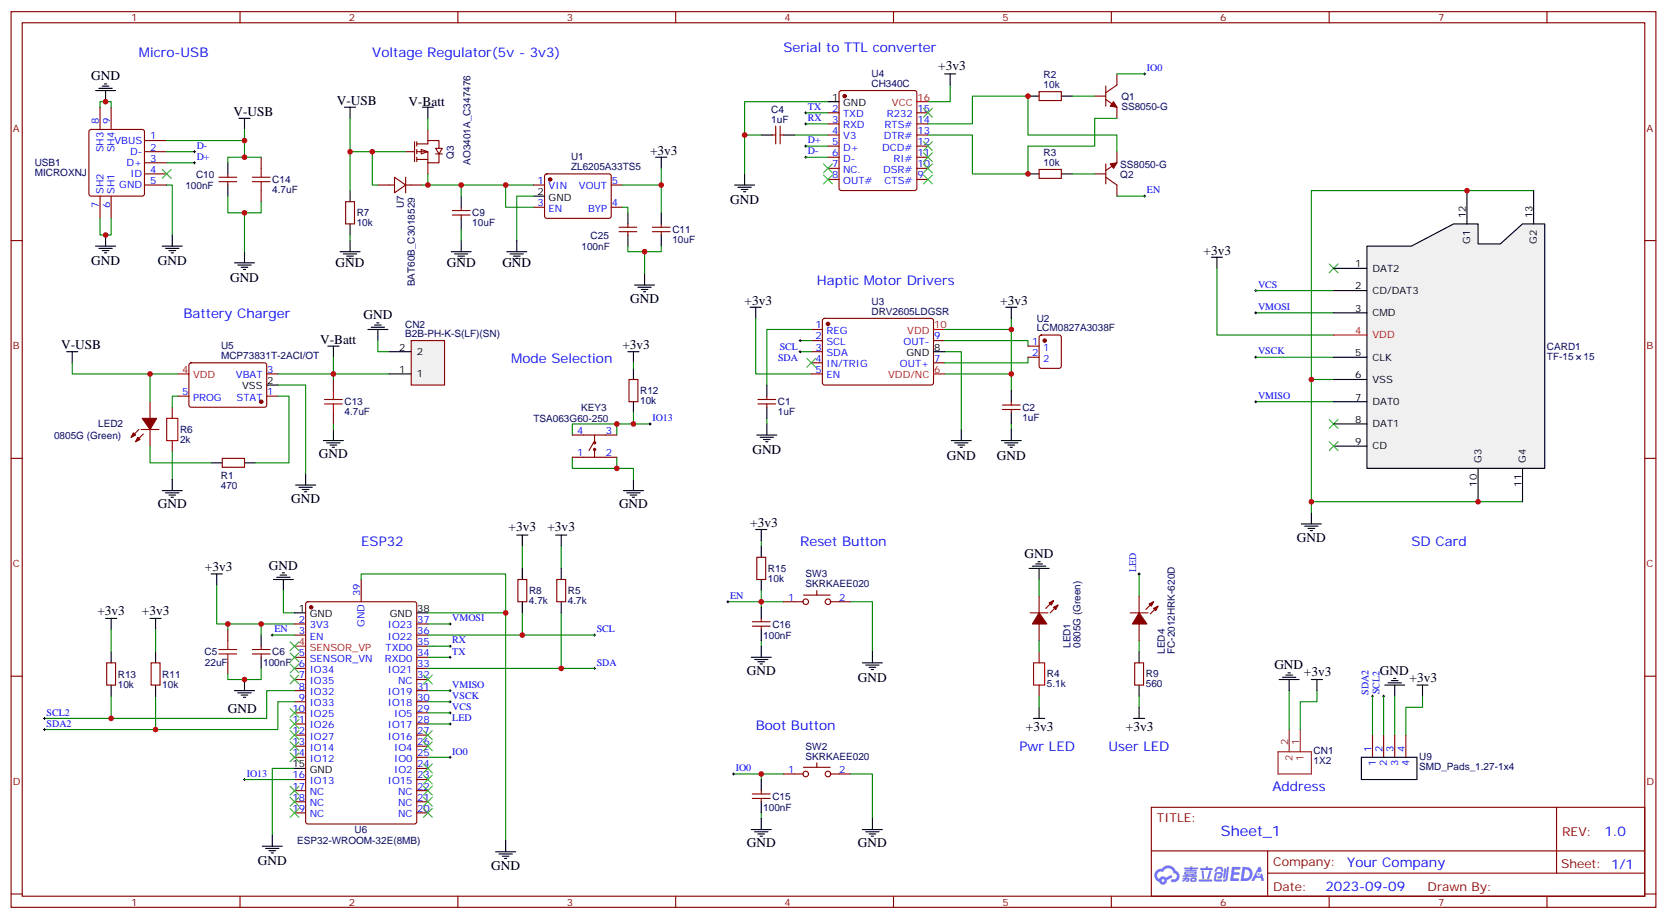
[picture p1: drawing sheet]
# EasyEDA schematic schematic.json
TITLE: Sheet_1; REV: 1.0; Date: 2023-09-09; Sheet: 1/1; Company: Your Company

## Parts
C1  1uF  [C0402]
C2  1uF  [C0402]
C4  1uF  [C0402]
C5  22uF  [C0402]
C6  100nF  [C0402]
C9  10uF  [C0402]
C10  100nF  [C0402]
C11  10uF  [C0402]
C13  4.7uF  [C0402]
C14  4.7uF  [C0402]
C15  100nF  [C0402]
C16  100nF  [C0402]
C25  100nF  [C0402]
CARD1  TF-15×15  [TF-SMD_TF-15-15]
CN1  1X2  [1X2-SMT-EXT]
CN2  B2B-PH-K-S(LF)(SN)  [CONN-TH_B2B-PH-K-S]
KEY3  TSA063G60-250  [KEY-SMD_4P-L6.1-W6.1-P4.50-LS9.0]
LED1  0805G (Green)  [LED0805-R-RD]
LED2  0805G (Green)  [LED0805-R-RD]
LED4  FC-2012HRK-620D  [LED0805-R-RD]
Q1  SS8050-G  [SOT-23-3_L2.9-W1.3-P1.90-LS2.4-BR]
Q2  SS8050-G  [SOT-23-3_L2.9-W1.3-P1.90-LS2.4-BR]
Q3  AO3401A_C347476  [SOT-23_L2.9-W1.3-P1.90-LS2.4-BR]
R1  470Ω  [R0402]
R2  10kΩ  [R0402]
R3  10kΩ  [R0402]
R4  5.1kΩ  [R0603]
R5  4.7kΩ  [R0402]
R6  2kΩ  [R0402]
R7  10kΩ  [R0402]
R8  4.7kΩ  [R0402]
R9  560Ω  [R0402]
R11  10kΩ  [R0402]
R12  10kΩ  [R0402]
R13  10kΩ  [R0402]
R15  10kΩ  [R0402]
SW2  SKRKAEE020  [SW-SMD_L3.9-W3.0-P4.45]
SW3  SKRKAEE020  [SW-SMD_L3.9-W3.0-P4.45]
U1  ZL6205A33TS5  [TSOT-23-5_L2.9-W1.6-P0.95-LS2.8-BR]
U2  LCM0827A3038F  [VIBRATIONMOTOR-TH_LCM0827A3038F]
U3  DRV2605LDGSR  [VSSOP-10_L3.0-W3.0-P0.50-LS4.9-BL]
U4  CH340C  [SOP-16_L10.0-W3.9-P1.27-LS6.0-BL]
U5  MCP73831T-2ACI/OT  [SOT-23-5_L3.0-W1.7-P0.95-LS2.8-BL]
U6  ESP32-WROOM-32E(8MB)  [WIFI-SMD_ESP32-WROOM-32E]
U7  BAT60B_C3018529  [SOD-323_L1.7-W1.3-LS2.6-RD-1]
U9  SMD_Pads_1.27-1x4  [SMD_PADS_1.27-1X4]
USB1  MICROXNJ  [MICRO-USB-SMD_MICROXNJ]

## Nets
+3v3: C2.2 C5.2 C6.2 C11.2 CARD1.4(VDD) CN1.1 R4.2 R5.2 R8.2 R9.1 R11.1 R12.1 R13.1 R15.1 U1.5(VOUT) U3.5(EN) U3.6(VDD/NC) U3.10(VDD) U4.16(VCC) U6.2(3V3) U9.4
GND: C1.1 C2.1 C4.2 C5.1 C6.1 C9.1 C10.1 C11.1 C13.1 C14.1 C15.1 C16.1 C25.1 CARD1.6(VSS) CARD1.10(G3) CARD1.11(G4) CARD1.12(G1) CARD1.13(G2) CN1.2 CN2.2 KEY3.1 KEY3.2 LED1.2(K) R6.1 R7.2 SW2.2 SW3.2 U1.2(GND) U3.8(GND) U4.1(GND) U5.2(VSS) U6.1(GND) U6.15(GND) U6.38(GND) U6.39(GND) U9.3 USB1.5(GND) USB1.6(SH1) USB1.7(SH2) USB1.8(SH3) USB1.9(SH4)
D+: U4.5(D+) USB1.3(D+)
D-: U4.6(D-) USB1.2(D-)
EN: C16.2 Q2.3(C) R15.2 SW3.1 U6.3(EN)
IO0: C15.2 Q1.3(C) SW2.1 U6.25(IO0)
IO13: KEY3.3 KEY3.4 R12.2 U6.16(IO13)
LED: LED4.2(-) U6.28(IO17)
RX: U4.3(RXD) U6.35(TXD0)
SCL: R8.1 U3.2(SCL) U6.36(IO22)
SCL2: R13.2 U6.8(IO32) U9.2
SDA: R5.1 U3.3(SDA) U6.33(IO21)
SDA2: R11.2 U6.9(IO33) U9.1
TX: U4.2(TXD) U6.34(RXD0)
V-Batt: C13.2 CN2.1 Q3.3(D) U5.3(VBAT)
V-USB: C10.2 C14.2 LED2.1(A) Q3.1(G) R7.1 U5.4(VDD) U7.2(A) USB1.1(VBUS)
VCS: CARD1.2(CD/DAT3) U6.29(IO5)
VMISO: CARD1.7(DAT0) U6.31(IO19)
VMOSI: CARD1.3(CMD) U6.37(IO23)
VSCK: CARD1.5(CLK) U6.30(IO18)
C9_2: C9.2 Q3.2(S) U1.1(VIN) U1.3(EN) U7.1(K)
LED2_2: LED2.2(K) R1.2
LED4_1: LED4.1(+) R9.2
R2_1: Q1.1(B) R2.1
R3_1: Q2.1(B) R3.1
R4_1: LED1.1(A) R4.1
U1_4: C25.2 U1.4(BYP)
U3_1: C1.2 U3.1(REG)
U3_7: U2.2 U3.7(OUT+)
U3_9: U2.1 U3.9(OUT-)
U4_4: C4.1 U4.4(V3)
U4_13: Q1.2(E) R3.2 U4.13(DTR#)
U4_14: Q2.2(E) R2.2 U4.14(RTS#)
U5_1: R1.1 U5.1(STAT)
U5_5: R6.2 U5.5(PROG)

Not connected (* = marked no-connect by the designer): CARD1 1(DAT2)* 8(DAT1)* 9(CD)*; U3 4(IN/TRIG)*; U4 7(NC.)* 8(OUT#)* 9(CTS#)* 10(DSR#)* 11(RI#)* 12(DCD#)* 15(R232)*; U6 4(SENSOR_VP)* 5(SENSOR_VN)* 6(IO34)* 7(IO35)* 10(IO25)* 11(IO26)* 12(IO27)* 13(IO14)* 14(IO12)* 17(NC)* 18(NC)* 19(NC)* 20(NC)* 21(NC)* 22(NC)* 23(IO15)* 24(IO2)* 26(IO4)* 27(IO16)* 32(NC)*; USB1 4(ID)*

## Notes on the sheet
- Serial to TTL converter
- Micro-USB
- Voltage Regulator(5v - 3v3)
- Haptic Motor Drivers
- Battery Charger
- Mode Selection
- ESP32
- Reset Button
- SD Card
- Boot Button
- Pwr LED
- User LED
- Address

# EasyEDA board pcb.json

Outline 53.35 x 37.75 mm; copper layers: TopLayer, Inner1, Inner2, BottomLayer. Coordinates in mm from the lower left corner of the outline.
Outline path: 0,36.74 0,1 arc(0.29,0.29) 1,0 52.34,0 arc(53.05,0.29) 53.34,1 53.33,20.15 arc(53.04,20.86) 52.33,21.15 51.6,21.17 arc(50.89,21.47) 50.6,22.17 50.61,32.31 arc(50.91,33.02) 51.61,33.31 52.35,33.3 arc(53.06,33.59) 53.35,34.3 53.34,36.74 arc(53.05,37.45) 52.34,37.74 32.89,37.75 arc(32.19,37.46) 31.89,36.75 31.89,31.95 arc(31.59,31.25) 30.89,30.95 14.03,30.95 arc(13.32,31.25) 13.03,31.95 13.03,36.75 arc(12.74,37.46) 12.03,37.75 1,37.74 arc(0.29,37.45) 0,36.74

## Design rules (mm)
Default: track 0.254, clearance 0.152, via 0.61, via hole 0.305

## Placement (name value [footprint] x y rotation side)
C1  1uF  [C0402]  6.15 25.93 0 top
C2  1uF  [C0402]  6.15 24.54 180 top
C4  1uF  [C0402]  39.98 18.67 180 top
C5  22uF  [C0402]  10.83 33.68 180 top
C6  100nF  [C0402]  10.83 32.26 180 top
C9  10uF  [C0402]  44.42 13.94 90 top
C10  100nF  [C0402]  45.01 10.19 180 top
C11  10uF  [C0402]  48.84 18.01 90 top
C13  4.7uF  [C0402]  49.83 7.75 90 top
C14  4.7uF  [C0402]  45.01 11.51 180 top
C15  100nF  [C0402]  32.41 3.4 90 top
C16  100nF  [C0402]  20.9 3.43 90 top
C25  100nF  [C0402]  50.8 17.93 270 top
CARD1  TF-15×15  [TF-SMD_TF-15-15]  42.44 28.55 0 top
CN1  1X2  [1X2-SMT-EXT]  2.72 13.28 90 top
CN2  B2B-PH-K-S(LF)(SN)  [CONN-TH_B2B-PH-K-S]  48.54 3.48 180 top
KEY3  TSA063G60-250  [KEY-SMD_4P-L6.1-W6.1-P4.50-LS9.0]  6.11 5.12 180 top
LED1  0805G (Green)  [LED0805-R-RD]  15.49 7.77 0 top
LED2  0805G (Green)  [LED0805-R-RD]  49.07 11.07 180 top
LED4  FC-2012HRK-620D  [LED0805-R-RD]  23.22 7.77 0 top
Q1  SS8050-G  [SOT-23-3_L2.9-W1.3-P1.90-LS2.4-BR]  33.45 9.17 180 top
Q2  SS8050-G  [SOT-23-3_L2.9-W1.3-P1.90-LS2.4-BR]  29.67 7.47 0 top
Q3  AO3401A_C347476  [SOT-23_L2.9-W1.3-P1.90-LS2.4-BR]  46.89 14.12 90 top
R1  470Ω  [R0402]  51.18 7.65 90 top
R2  10kΩ  [R0402]  30.35 9.96 180 top
R3  10kΩ  [R0402]  33.07 6.68 0 top
R4  5.1kΩ  [R0603]  18.47 7.8 90 top
R5  4.7kΩ  [R0402]  33.35 22.99 270 top
R6  2kΩ  [R0402]  44.68 7.7 270 top
R7  10kΩ  [R0402]  50.85 14.05 270 top
R8  4.7kΩ  [R0402]  33.38 26.82 270 top
R9  560Ω  [R0402]  26.06 7.75 270 top
R11  10kΩ  [R0402]  11.53 19.15 90 top
R12  10kΩ  [R0402]  10.02 5.17 90 top
R13  10kΩ  [R0402]  11.56 21.31 270 top
R15  10kΩ  [R0402]  22.81 3.38 90 top
SW2  SKRKAEE020  [SW-SMD_L3.9-W3.0-P4.45]  28.19 3.4 180 top
SW3  SKRKAEE020  [SW-SMD_L3.9-W3.0-P4.45]  16.64 3.5 180 top
U1  ZL6205A33TS5  [TSOT-23-5_L2.9-W1.6-P0.95-LS2.8-BR]  46.08 17.81 180 top
U2  LCM0827A3038F  [VIBRATIONMOTOR-TH_LCM0827A3038F]  6.12 36.17 0 top
U3  DRV2605LDGSR  [VSSOP-10_L3.0-W3.0-P0.50-LS4.9-BL]  6.05 28.47 90 top
U4  CH340C  [SOP-16_L10.0-W3.9-P1.27-LS6.0-BL]  39.37 12.85 270 top
U5  MCP73831T-2ACI/OT  [SOT-23-5_L3.0-W1.7-P0.95-LS2.8-BL]  47.22 8.05 90 top
U6  ESP32-WROOM-32E(8MB)  [WIFI-SMD_ESP32-WROOM-32E]  22.48 20.78 270 top
U7  BAT60B_C3018529  [SOD-323_L1.7-W1.3-LS2.6-RD-1]  49.43 14.1 90 top
U9  SMD_Pads_1.27-1x4  [SMD_PADS_1.27-1X4]  1.73 21.87 180 top
USB1  MICROXNJ  [MICRO-USB-SMD_MICROXNJ]  38.96 3.71 0 top

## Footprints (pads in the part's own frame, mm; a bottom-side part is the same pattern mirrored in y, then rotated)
1X2-SMT-EXT
  rect 1.27x3.81 smd: 1(-1.27,0) 2(1.27,0)
C0402
  rect 0.79x0.54 smd: 1(-0.545,0) 2(0.545,0)
CONN-TH_B2B-PH-K-S
  oval 1.6x1.6 hole 0.9: 1(1,0) 2(-1,0)
KEY-SMD_4P-L6.1-W6.1-P4.50-LS9.0
  rect 1.9x1.3 smd: 1(-4.2,2.25) 2(4.2,2.25) 3(-4.2,-2.25) 4(4.2,-2.25)
LED0805-R-RD
  rect 1x1.399 smd: 1(1.05,0) 2(-1.05,0)
MICRO-USB-SMD_MICROXNJ
  rect 0.4x1.6 smd: 1(-1.3,1.596) 2(-0.65,1.596) 3(0,1.596) 4(0.65,1.596) 5(1.3,1.596)
  oval 1.3x1.3 hole 0.7: 6(2.425,1.074) 9(-2.425,1.074)
  oval 1.3x1.8 hole 0.7x1.1: 7(3.625,-1.596) 8(-3.625,-1.596)
R0402
  rect 0.566x0.54 smd: 1(-0.433,0) 2(0.433,0)
R0603
  rect 0.806x0.864 smd: 1(-0.753,0) 2(0.753,0)
SMD_PADS_1.27-1X4
  rect 2x0.8 smd: 1(0,0) 2(0,1.27) 3(0,2.54) 4(0,3.81)
SOD-323_L1.7-W1.3-LS2.6-RD-1
  rect 0.83x0.63 smd: 1(-1.14,0) 2(1.14,0)
SOP-16_L10.0-W3.9-P1.27-LS6.0-BL
  oval 0.56x1.745 smd: 1(-4.445,-2.873) 2(-3.175,-2.873) 3(-1.905,-2.873) 4(-0.635,-2.873) 5(0.635,-2.873) 6(1.905,-2.873) 7(3.175,-2.873) 8(4.445,-2.873) 9(4.445,2.873) 10(3.175,2.873) 11(1.905,2.873) 12(0.635,2.873) 13(-0.635,2.873) 14(-1.905,2.873) 15(-3.175,2.873) 16(-4.445,2.873)
SOT-23-3_L2.9-W1.3-P1.90-LS2.4-BR
  rect 1.25x0.7 smd: 1(1,-0.95) 2(1,0.95) 3(-1,0)
SOT-23-5_L3.0-W1.7-P0.95-LS2.8-BL
  rect 0.49x1.157 smd: 1(-0.95,-1.154) 2(0,-1.154) 3(0.95,-1.154)
  rect 0.49x1.175 smd: 4(0.95,1.154) 5(-0.95,1.154)
SOT-23_L2.9-W1.3-P1.90-LS2.4-BR
  rect 1x0.8 smd: 1(1.15,-0.95) 2(1.15,0.95) 3(-1.15,0)
SW-SMD_L3.9-W3.0-P4.45
  rect 1.23x1.36 smd: 1(-2.185,0) 2(2.185,0)
TF-SMD_TF-15-15
  round 1.1 hole 1.1 unplated: (5.601,3.25) (5.601,-4.75)
  rect 1.6x0.701 smd: 1(-5.252,2.45) 2(-5.252,1.35) 3(-5.252,0.25) 4(-5.252,-0.85) 5(-5.252,-1.95) 6(-5.252,-3.05) 7(-5.252,-4.15) 8(-5.252,-5.25) 9(-5.252,-6.35)
  rect 1.6x1.8 smd: 10(-4.399,-8)
  rect 2.4x1.6 smd: 11(5.252,-7.6) 12(5.252,8)
  rect 1.399x1.801 smd: 13(-4.398,7.15)
TSOT-23-5_L2.9-W1.6-P0.95-LS2.8-BR
  rect 1.1x0.7 smd: 1(1.294,-0.951) 2(1.294,-0.001) 3(1.294,0.951) 4(-1.294,0.951) 5(-1.294,-0.949)
VIBRATIONMOTOR-TH_LCM0827A3038F
  oval 1.6x1.6 hole 0.9: 1(-1.27,0) 2(1.27,0)
VSSOP-10_L3.0-W3.0-P0.50-LS4.9-BL
  rect 0.3x1.3 smd: 1(-1,-2.35) 2(-0.5,-2.35) 3(0,-2.35) 4(0.5,-2.35) 5(1,-2.35) 6(1,2.35) 7(0.5,2.35) 8(0,2.35) 9(-0.5,2.35) 10(-1,2.35)
WIFI-SMD_ESP32-WROOM-32E
  rect 0.95x2.1 smd: 1(-9.002,-9) 2(-7.732,-9) 3(-6.463,-9) 4(-5.192,-9) 5(-3.922,-9) 6(-2.652,-9) 7(-1.383,-9) 8(-0.113,-9) 9(1.157,-9) 10(2.428,-9) 11(3.697,-9) 12(4.968,-9) 13(6.237,-9) 14(7.508,-9) 25(7.508,9) 26(6.237,9) 27(4.968,9) 28(3.697,9) 29(2.428,9) 30(1.157,9) 31(-0.113,9) 32(-1.383,9) 33(-2.652,9) 34(-3.922,9) 35(-5.192,9) 36(-6.463,9) 37(-7.732,9) 38(-9.002,9)
  rect 2.1x0.95 smd: 15(9.002,-5.715) 16(9.002,-4.445) 17(9.002,-3.175) 18(9.002,-1.905) 19(9.002,-0.635) 20(9.002,0.635) 21(9.002,1.905) 22(9.002,3.175) 23(9.002,4.445) 24(9.002,5.715)
  rect 0.9x0.9 smd: 39(-2.722,-0.1) 39(-2.722,-1.5) 39(-2.722,-2.9) 39(-1.322,-0.1) 39(-1.322,-1.5) 39(-1.322,-2.9) 39(0.079,-0.1) 39(0.079,-1.5) 39(0.079,-2.9)

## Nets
As in the schematic, except:
+3V3: C2.2 C5.2 C6.2 C11.2 CARD1.4 CN1.1 R4.2 R5.2 R8.2 R9.1 R11.1 R12.1 R13.1 R15.1 U1.5 U3.5 U3.6 U3.10 U4.16 U6.2 U9.4
V-BATT: C13.2 CN2.1 Q3.3 U5.3

Pads without a net: CARD1 1 8 9; U3 4; U4 7 8 9 10 11 12 15; U6 4 5 6 7 10 11 12 13 14 17 18 19 20 21 22 23 24 26 27 32; USB1 4

## Via types
v1: diameter 0.61, hole 0.305, TopLayer to BottomLayer, 80 vias

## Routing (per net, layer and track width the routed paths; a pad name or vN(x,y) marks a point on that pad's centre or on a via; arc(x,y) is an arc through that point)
+3V3: length 46.3
  TopLayer w0.305: R5.2 v1(33.35,21.51) ; R8.2 33.38,25.35 v1(33.38,25.35) ; U3.5 8.41,29.49 v1(8.41,30.15) ; U3.10 5.37,27.47 5.77,27.86 5.77,28.98 5.27,29.47 3.7,29.47 ; U3.6 3.68,29.49 v1(3.68,30.15) ; 13.48,28.51 12.51,28.51 10.29,30.73 C6.2
  TopLayer w0.381: R4.2 18.48,8.53 v1(19.71,8.53) ; CARD1.4 38.09,27.7 38.94,28.55 v1(38.94,29.82) ; U9.4 v1(3.35,18.06) ; U3.10 3.7,25.16 4.32,24.54 C2.2 ; R13.1 v1(11.56,22.81) ; R9.1 v1(26.06,9.32) ; 33.35,26.34 33.4,26.29 ; C6.2 C5.2 10.29,33.68 v1(10.29,34.72) ; R12.1 v1(11.12,4.74) ; CN1.1 v1(5.26,12.01) ; R15.1 v1(22.81,1.63) ; R11.1 v1(11.53,17.73) ; v1(48.84,19.63) C11.2 47.57,18.55 U1.5 47.16,18.75 45.92,19.99 v1(45.16,19.99) 44.32,19.99 43.66,19.33 43.66,17.93 43.03,17.3 U4.16
GND: length 91.2
  TopLayer w0.254: LED1.2 14.33,7.89 ; U6.39 v1(22.38,22.81) U6.39 v1(21.67,23.5) U6.39 v1(20.27,23.5) U6.39 v1(19.58,22.8) U6.39 ; U6.39 v1(22.38,21.4) U6.39 v1(21.66,20.7) U6.39 ; U6.39 v1(21.67,22.1) U6.39 v1(20.27,22.1) U6.39 ; U6.39 v1(20.98,21.38) 20.98,22.1 v1(20.98,22.78) 20.98,23.5 ; U6.39 v1(20.29,20.7) U6.39 v1(19.58,21.39) U6.39 ; v1(50.8,12.7) 50.8,13.56 R7.2
  TopLayer w0.381: v1(3.38,19.28) 1.73,19.28 U9.3 ; C16.1 v1(20.9,1.6) ; U4.1 37.72,17.3 38.3,16.71 v1(38.3,16.31) ; CARD1.12 45.97,34.82 v1(43.38,34.82) 39.9,34.82 39.03,35.7 38.05,35.7 ; 48.84,17.46 49.59,17.46 49.78,17.65 49.78,18.29 49.97,18.48 C25.1 50.8,19.56 v1(50.77,19.58) ; 16.76,11.78 16.76,12.09 16.36,12.5 v1(15.72,12.5) ; 49.83,7.2 49.64,7.2 48.79,8.05 U5.2 ; C10.1 C14.1 ; 38.04,20.55 38.04,21.15 39.04,22.15 v1(43.61,22.15) 46.5,22.15 CARD1.11 ; C13.1 v1(49.83,6.12) ; CARD1.6 38.1,25.5 40.54,27.94 v1(40.54,28.45) ; v1(11.38,34.75) C5.1 C6.1 11.38,30.99 12.59,29.78 13.48,29.78 ; v1(29.84,29.77) 31.47,29.77 U6.38 ; SW2.2 v1(27.23,3.4) ; LED1.2 14.39,7.82 v1(12.73,7.82) ; USB1.5 40.26,5.78 40.21,5.83 v1(40.21,8.69) ; R6.1 45.26,8.13 45.42,7.98 v1(45.82,7.98) ; v1(38.3,18.67) C4.2 ; KEY3.2 1.76,3.03 v1(1.76,4.15) ; U3.8 v1(5.05,28.47) ; v1(11.69,2.85) 10.33,2.85 KEY3.1 ; v1(13.36,3.5) SW3.2 ; v1(45.85,17.81) 45.85,17.81 U1.2 ; v1(7.9,24.54) C2.1 ; 44.42,13.4 44.46,13.4 v1(45.26,12.6) 45.26,11.8 45.55,11.51 ; CN1.2 v1(5.28,14.55) ; C1.1 v1(4.44,25.93) ; C15.1 v1(32.41,1.63)
C9_2: length 15.1
  TopLayer w0.254: Q3.2 45.94,15.5 44.78,16.66 44.78,16.86 46.01,16.86 46.48,17.32 46.48,18.34 46.07,18.76 44.78,18.76 ; Q3.2 44.76,15.27 44.42,14.94 C9.2 ; Q3.2 45.49,14.83 v1(45.49,14.38) ; U7.1 v1(49.43,13.97)
  BottomLayer w0.254: v1(45.49,14.38) 45.77,14.1 49.3,14.1 v1(49.43,13.97)
D+: length 8.4
  TopLayer w0.381: USB1.3 38.96,10.54 37.29,12.22 U4.5
D-: length 7.1
  TopLayer w0.381: USB1.2 38.31,10.25 37.62,10.95 U4.6
EN: length 40.2
  TopLayer w0.254: v1(17.04,5.74) 17.04,3.99 17.53,3.5 SW3.1 19.29,3.97 C16.2 21.07,3.81 R15.2 23.55,3.81 25.22,5.49 28.12,5.49 28.67,6.03 Q2.3 ; U6.3 v1(15.29,27.24)
  BottomLayer w0.254: v1(17.04,5.74) 17.04,25.49 v1(15.29,27.24)
IO0: length 16.5
  TopLayer w0.254: C15.2 33.77,3.95 34.45,4.63 34.45,9.17 ; v1(33.32,13.69) 32.9,13.27 U6.25 ; SW2.1 30.92,3.95 32.41,3.95 ; Q1.3 34.47,9.19 v1(34.47,10.36)
  BottomLayer w0.254: v1(33.32,13.69) 33.99,13.69 34.47,13.21 v1(34.47,10.36)
IO13: length 21.2
  TopLayer w0.254: R12.2 10.31,5.89 KEY3.3 KEY3.4
  TopLayer w0.381: U6.16 18.03,10.59 17.07,9.63 11.43,9.63 10.31,8.51 KEY3.3
LED: length 21.8
  TopLayer w0.254: v1(33.58,17.09) 31.49,17.09 U6.28
  TopLayer w0.381: LED4.2 22.15,7.79 v1(22.15,9.42)
  BottomLayer w0.254: v1(22.15,9.42) 22.07,9.5 22.07,15.06 24.1,17.09 v1(33.58,17.09)
LED2_2: length 3.4
  TopLayer w0.381: R1.2 51.18,10.02 LED2.2
LED4_1: length 2
  TopLayer w0.381: 26.06,7.31 24.72,7.31 LED4.1
R2_1: length 1.7
  TopLayer w0.254: Q1.1 30.95,10.12 R2.1
R3_1: length 2
  TopLayer w0.254: Q2.1 30.83,6.68 R3.1
R4_1: length 2.2
  TopLayer w0.381: LED1.1 17.74,7.77 R4.1
RX: length 25.1
  TopLayer w0.254: 31.48,25.97 30.72,25.97 29.13,24.38 29.13,12.04 30.02,11.15 32.97,11.15 35.03,13.21 35.03,14.05 35.74,14.76 U4.3
SCL: length 49.5
  TopLayer w0.254: v1(24.59,14.43) 22.15,14.43 v1(16.15,20.42) ; U6.36 31.51,27.2
  TopLayer w0.305: v1(10.49,27.43) 9.95,27.97 8.39,27.97 ; v1(34.37,27.28) 34.34,27.25 R8.1 ; 31.48,27.24 33.38,27.25
  BottomLayer w0.254: v1(16.15,20.42) 10.49,26.09 v1(10.49,27.43) ; v1(34.37,27.28) 34.95,27.28 36.07,26.16 36.07,16.79 33.71,14.43 v1(24.59,14.43)
SCL2: length 14.5
  TopLayer w0.254: v1(9.86,18.59) 7.21,18.59 5.03,20.78 2.59,20.78 2.41,20.6 U9.2 ; v1(10.31,20.45) 10.74,20.88 R13.2 11.57,20.89 U6.8
  BottomLayer w0.254: v1(10.31,20.45) 10.31,19.79 9.86,19.33 v1(9.86,18.59)
SDA: length 46.2
  TopLayer w0.254: v1(15.82,21.92) 15.82,21.79 16.43,21.18 22.33,15.29 v1(24.61,15.29)
  TopLayer w0.305: U6.33 31.49,23.42 R5.1 v1(33.35,24.41) ; v1(10.52,29.01) 9.98,28.47 U3.3
  BottomLayer w0.254: v1(10.52,29.01) 10.85,29.01 11.25,28.6 11.25,26.49 v1(15.82,21.92) ; v1(24.61,15.29) 33.32,15.29 35.23,17.2 35.23,23.34 34.16,24.41 v1(33.35,24.41)
SDA2: length 12.7
  TopLayer w0.254: U6.9 13.44,19.58 R11.2 7.52,19.58 5.44,21.67 2.59,21.67 2.39,21.87 U9.1
TX: length 22.8
  TopLayer w0.254: U4.2 35.99,16.03 34.39,14.43 34.39,13.51 32.64,11.76 30.4,11.76 29.84,12.32 29.84,24.05 30.49,24.7 31.48,24.7
U1_4: length 4.4
  TopLayer w0.254: U1.4 47.92,16.31 50.16,16.31 50.8,16.94 C25.2
U3_1: length 2.9
  TopLayer w0.254: 6.69,25.93 6.69,26.94 7.23,27.47 8.39,27.47
U3_7: length 12
  TopLayer w0.305: U3.7 2.8,28.97 2.51,29.26 2.51,30.48 2.84,30.81 5.71,30.81 6.32,31.42 6.32,35.28 7.21,36.17 U2.2
U3_9: length 13.2
  TopLayer w0.305: 3.7,27.97 2.53,27.97 1.98,28.52 1.98,30.71 2.67,31.39 5.46,31.39 5.79,31.72 5.79,35.23 U2.1
U4_4: length 8.2
  TopLayer w0.254: U4.4 38.73,13.49 40.52,15.28 C4.1
U4_13: length 16.4
  TopLayer w0.254: U4.13 41.22,13.49 v1(39.47,11.73) ; v1(33.53,5.71) 33.53,6.66 R3.2 33.5,7.17 Q1.2
  BottomLayer w0.381: v1(33.53,5.71) 33.93,5.31 35.08,5.31 39.47,9.7 v1(39.47,11.73)
U4_14: length 17
  TopLayer w0.254: R2.2 29.92,8.55 30.06,8.42 Q2.2 31.37,9.12 32.92,9.12 33.43,9.63 33.43,10.72 35.56,12.85 38.99,12.85 40.89,14.76 U4.14
U5_1: length 5.9
  TopLayer w0.381: 51.18,7.21 51.18,5.82 50.65,5.28 48.89,5.28 48.37,5.81 U5.1
U5_5: length 1.5
  TopLayer w0.381: R6.2 45.16,7.26 45.32,7.1 U5.5
V-BATT: length 15.2
  TopLayer w0.381: U5.3 49.05,9.68 49.05,11.73 48.51,12.27 47.59,12.27 Q3.3 ; U5.3 48.86,9 49.57,8.29 C13.2 v1(49.83,9.4) ; U5.3 47.58,9 47.12,8.53 47.12,3.9 CN2.1
V-USB: length 32.5
  TopLayer w0.381: R7.1 50.09,15.24 U7.2 49.39,15.27 Q3.1 47.61,15.27 45.95,13.61 45.95,12.47 47.35,11.07 48.02,11.07 48.02,10.38 46.64,9 U5.4
  TopLayer w0.457: USB1.1 37.66,4.07 38.23,3.5 42.85,3.5 43.56,4.22 43.56,11.12 43.94,11.51 C14.2 C10.2 44.46,9.28 44.74,9 U5.4
VCS: length 18.7
  TopLayer w0.254: v1(33.5,18.34) 31.49,18.34 U6.29 ; CARD1.2 37.16,29.87 v1(35.08,29.87)
  BottomLayer w0.254: v1(33.5,18.34) 31.34,20.5 31.34,27.05 34.16,29.87 v1(35.08,29.87)
VMISO: length 8.6
  TopLayer w0.254: 31.48,20.89 33.64,20.89 34.19,21.44 34.19,23.7 34.89,24.4 37.19,24.4 ; U6.31 31.54,20.83
VMOSI: length 5.8
  TopLayer w0.254: 37.19,28.8 32.18,28.8 31.89,28.51 31.48,28.51
VSCK: length 22.3
  TopLayer w0.254: v1(39.73,29.11) 39.73,28.3 38.03,26.6 37.19,26.6 ; v1(33.5,19.63) 31.49,19.63 U6.30
  BottomLayer w0.254: v1(39.73,29.11) 34.54,29.11 32.13,26.7 32.13,21.01 v1(33.5,19.63)

## Copper pours and planes (outline as drawn; the poured copper is in the pictures)
+3V3 on Inner1: -15.14,50.42 60.88,50.42 72.14,39.17 72.14,-5.28 65.43,-11.99 -2.79,-11.99 -16.94,2.16
GND on Inner2: -14.05,49.68 62.15,49.68 70.69,41.15 70.69,-7.47 65.61,-12.55 -1.35,-12.55 -16.76,2.87

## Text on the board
BottomSilkLayer: A.P. | Tennis Assistant
TopSilkLayer: SCL | 3v3 | SDA | GND | 0x68 | 0x69
